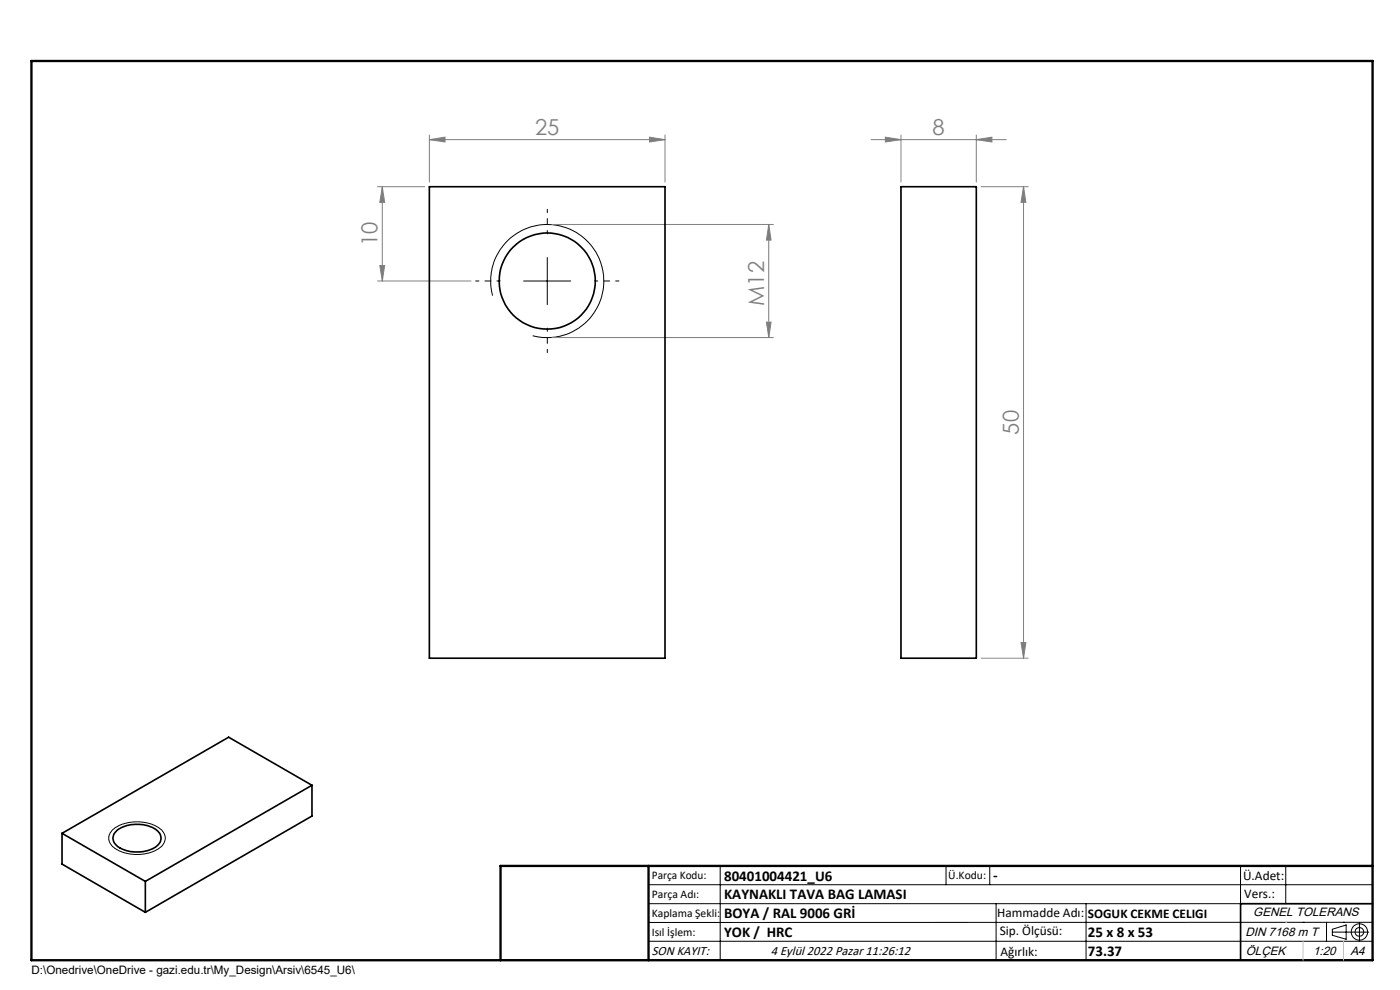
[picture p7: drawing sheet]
<svg xmlns="http://www.w3.org/2000/svg" width="297mm" height="210mm" viewBox="0 0 297 210" stroke-linecap="round" stroke-linejoin="round" font-family="sans-serif">
<g fill="none" stroke="#000" stroke-width=".21">
<path d="M111.1 59.6h10M116.1 54.6v10M104.5 62.7a12 12 0 0 1 10.5-15 12 12 0 0 1 13 13 12 12 0 0 1-15 10.5M23.8 176.1a8.7 8.7 0 0 1 10.6 0 2.5 2.5 0 0 1-1.1 4.1 8.8 8.8 0 0 1-9.5-.8 2.3 2.3 0 0 1 0-3.3zM137.6 187.7h153.6M137.6 191.7h153.6M137.6 199.7h153.6M152.8 183.7v20M200.7 183.7v4M210 183.7v4M211.3 191.7v12M230.4 191.7v12"/>
<path d="M263.2 183.7v20M272.8 183.7v8M276.4 195.6h.1M281.4 195.6v4.1M282.6 197.7h7.8M282.6 197.1l3-.9v3l-3-.8zM285 195.6h.1M288.4 195.8v3.8M291.2 195.6l-153.6 .1"/>
<circle cx="288.4" cy="197.7" r="1.74"/>
<circle cx="288.4" cy="197.7" r=".93"/>
</g>
<g fill="none" stroke="#808080" stroke-width=".21">
<path d="M80.1 39.6h10M81.1 39.6l.5 3.3h-1zM81.1 39.6v20M91.1 29.6l3.3-.5v1zM91.1 28.6v10M91.1 29.6h50M137.8 29.1l3.3 .5-3.3 .5zM141.1 28.6v10M184.8 29.6h28.7M187.8 29.1l3.3 .5-3.3 .5zM191.1 28.6v10M207.1 29.6l3.3-.5v1z"/>
<path d="M207.1 28.6v10M208.1 39.6h10M217.1 39.6l.5 3.3h-1zM217.1 39.6v100M80.1 59.6h19.8M80.6 56.3h1l-.5 3.3zM117.1 47.6h47M163.1 47.6l.5 3.3h-1zM163.1 47.6v24M117.1 71.6h47M162.6 68.3h1l-.5 3.3zM208.1 139.6h10"/>
<path d="M216.6 136.3h1l-.5 3.3z"/>
</g>
<path d="M106.2 203.7h185" fill="none" stroke="#000" stroke-width=".3"/>
<path d="M291.2 191.7h-28v12" fill="none" stroke="#000" stroke-width=".35"/>
<path d="M6.7 12.9h284.5v190.8h-284.5zM137.6 183.7v20M291.2 183.7h-185v20" fill="none" stroke="#000" stroke-width=".5"/>
<path d="M272.8 195.6h.1M276.4 199.7v4M285 199.7v4" fill="none" stroke="#c0c0c0" stroke-width=".21"/>
<path d="M106.1 59.6h-5.2M116.1 49.6v-5.2M126.1 59.6h5.2M116.1 69.6v5.2" fill="none" stroke="#000" stroke-width=".21" stroke-dasharray="15.2 1.3 1.3 1.3" stroke-dashoffset="14.5"/>
<g fill="#808080">
<path d="M91.1 29.6l3.3-.5v1zM137.8 29.1l3.3 .5-3.3 .5zM187.8 29.1l3.3 .5-3.3 .5zM207.1 29.6l3.3-.5v1z"/>
<path d="M80.6 56.3h1l-.5 3.3zM81.1 39.6l.5 3.3h-1zM216.6 136.3h1l-.5 3.3zM217.1 39.6l.5 3.3h-1z"/>
<path d="M163.1 47.6l.5 3.3h-1zM162.6 68.3h1l-.5 3.3z"/>
</g>
<g fill="none" stroke="#000" stroke-width=".35">
<path d="M91.1 39.6h50v100h-50zM191.1 39.6h16v100h-16zM13.2 176.8l17.6 10.2M13.2 176.8v6.5l17.6 10.2M24.7 176.3a7.4 7.4 0 0 1 8.8 0 2.11 2.11 0 0 1-.8 3.6 7.6 7.6 0 0 1-8-.6 1.91 1.91 0 0 1 0-3zM66.2 166.6l-35.4 20.4M66.2 166.6v6.5l-35.4 20.4M66.2 166.6l-17.7-10.2-35.3 20.4M30.8 187v6.5"/>
<circle cx="116.1" cy="59.6" r="10.2"/>
</g>
<g font-size="4.7" fill="#808080">
<text x="113.5" y="28.6">25</text>
<text x="197.8" y="28.6">8</text>
<text x="80.1" y="52.2" transform="rotate(-90 80.1 52.2)">10</text>
<text x="162.1" y="64.9" transform="rotate(-90 162.1 64.9)">M12</text>
<text x="216.1" y="92.2" transform="rotate(-90 216.1 92.2)">50</text>
</g>
<g font-size="3.2">
<text x="153.6" y="186.8">80401004421_U6</text>
<text x="153.6" y="190.8">KAYNAKLI TAVA BAG LAMASI</text>
<text x="210.7" y="186.6">-</text>
<text x="153.6" y="194.8">BOYA / RAL 9006 GRİ</text>
<text x="153.6" y="198.8">YOK / HRC</text>
<text x="230.8" y="198.7">25 x 8 x 53</text>
<text x="230.8" y="202.8">73.37</text>
</g>
<g font-size="2.8">
<text x="263.7" y="186.7">Ü.Adet:</text>
<text x="263.9" y="190.5">Vers.:</text>
<text x="211.5" y="194.5">Hammadde Adı:</text>
<text x="230.8" y="194.7">SOGUK CEKME CELIGI</text>
<text x="138.3" y="202.6">SON KAYIT:</text>
<text x="163.6" y="202.6">4 Eylül 2022 Pazar 11:26:12</text>
<text x="212.1" y="198.4">Sip. Ölçüsü:</text>
<text x="212.2" y="202.7">Ağırlık:</text>
</g>
<g font-size="2.6">
<text x="265.9" y="194.4">GENEL TOLERANS</text>
<text x="264.2" y="198.5">DIN 7168 m T</text>
<text x="264.3" y="202.6">ÖLÇEK</text>
<text x="278.5" y="202.6">1:20</text>
<text x="286.5" y="202.6">A4</text>
</g>
<g font-size="2.5">
<text x="138.3" y="186.4">Parça Kodu:</text>
<text x="138.3" y="190.5">Parça Adı:</text>
<text x="201.2" y="186.5">Ü.Kodu:</text>
<text x="138.3" y="194.5">Kaplama Şekli:</text>
<text x="138.3" y="198.6">Isıl İşlem:</text>
<text x="6.7" y="206.7">D:\Onedrive\OneDrive - gazi.edu.tr\My_Design\Arsiv\6545_U6\</text>
</g>
</svg>
